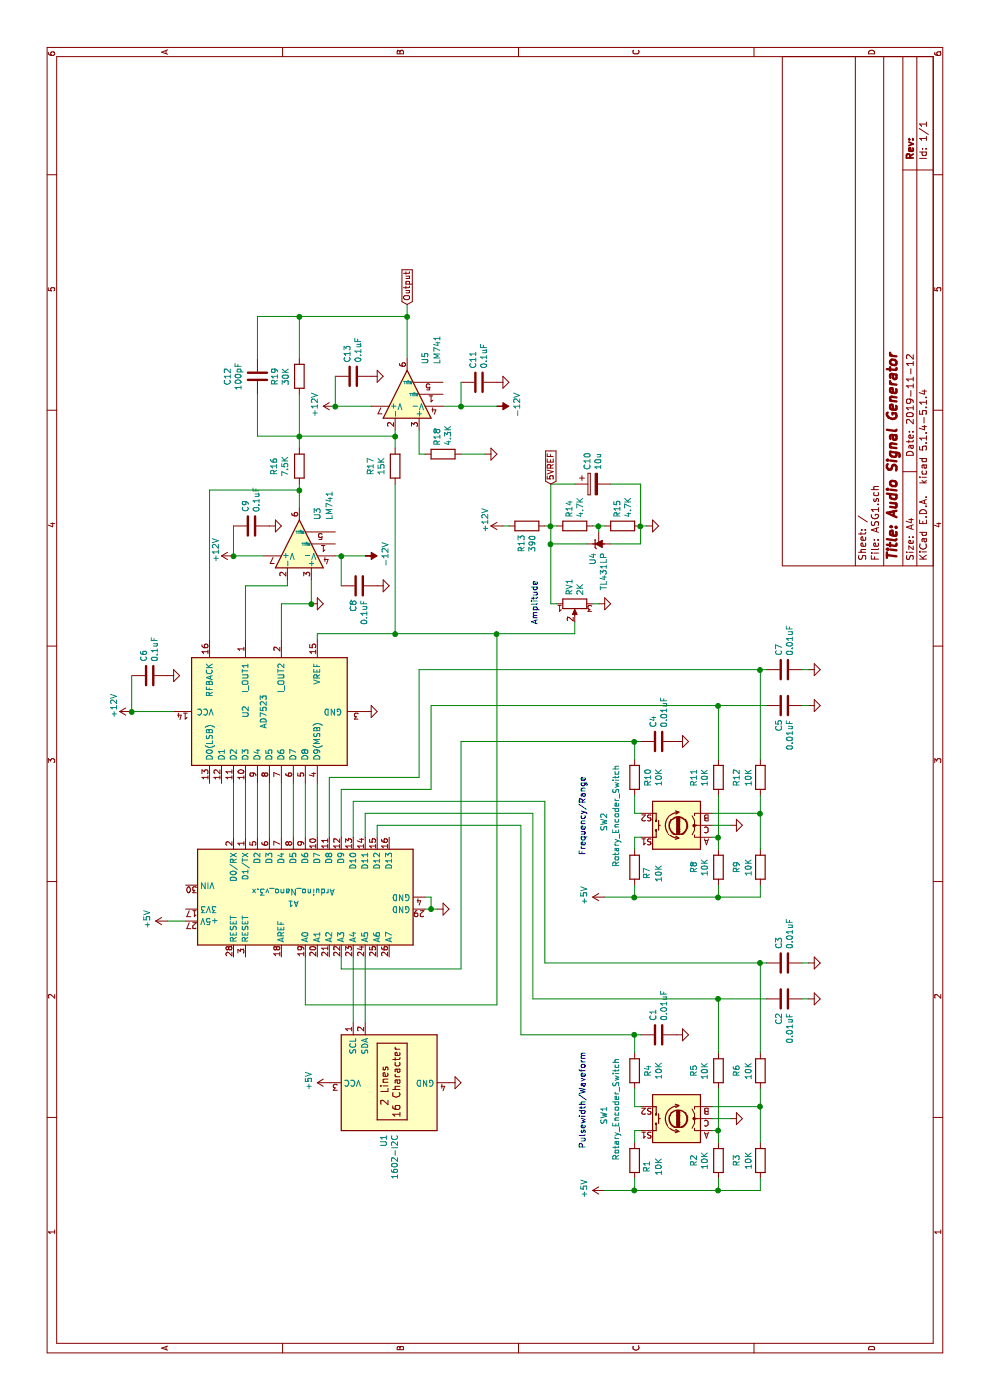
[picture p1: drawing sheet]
EESchema Schematic File Version 4
LIBS:ASG1-cache
EELAYER 30 0
EELAYER END
$Descr A4 11693 8268
encoding utf-8
Sheet 1 1
Title "Audio Signal Generator"
Date "2019-11-12"
Rev ""
Comp ""
Comment1 ""
Comment2 ""
Comment3 ""
Comment4 ""
$EndDescr
$Comp
L MCU_Module:Arduino_Nano_v3.x A1
U 1 1
P 4200 2550
F 0 "A1" V 4250 2650 50  0000 C CNN
F 1 "Arduino_Nano_v3.x" V 4150 2650 50  0000 C CNN
F 2 "Module:Arduino_Nano" H 4350 1600 50  0001 L CNN
F 3 "http://www.mouser.com/pdfdocs/Gravitech_Arduino_Nano3_0.pdf" H 4200 1550 50  0001 C CNN
	1    4200 2550
	-1   0    0    -1  
$EndComp
$Comp
L power:GND #PWR014
U 1 1
P 5750 3050
F 0 "#PWR014" H 5750 2800 50  0001 C CNN
F 1 "GND" H 5755 2877 50  0001 C CNN
F 2 "" H 5750 3050 50  0001 C CNN
F 3 "" H 5750 3050 50  0001 C CNN
	1    5750 3050
	1    0    0    -1  
$EndComp
$Comp
L power:GND #PWR018
U 1 1
P 6650 2600
F 0 "#PWR018" H 6650 2350 50  0001 C CNN
F 1 "GND" H 6655 2427 50  0001 C CNN
F 2 "" H 6650 2600 50  0001 C CNN
F 3 "" H 6650 2600 50  0001 C CNN
	1    6650 2600
	1    0    0    -1  
$EndComp
Wire Wire Line
	4700 2650 5150 2650
Wire Wire Line
	4100 3650 4100 3600
$Comp
L power:+5V #PWR08
U 1 1
P 4000 1400
F 0 "#PWR08" H 4000 1250 50  0001 C CNN
F 1 "+5V" H 4015 1573 50  0000 C CNN
F 2 "" H 4000 1400 50  0001 C CNN
F 3 "" H 4000 1400 50  0001 C CNN
	1    4000 1400
	1    0    0    -1  
$EndComp
Wire Wire Line
	4000 1400 4000 1550
$Comp
L local:1602-I2C U1
U 1 1
P 2650 3250
F 0 "U1" H 2220 3296 50  0000 R CNN
F 1 "1602-I2C" H 2220 3205 50  0000 R CNN
F 2 "Display:1602-I2C" H 2650 2650 50  0001 C CNN
F 3 "http://www.lcd-module.de/pdf/doma/t123-i2c.pdf" H 2650 2750 50  0001 C CNN
	1    2650 3250
	1    0    0    -1  
$EndComp
$Comp
L power:GND #PWR04
U 1 1
P 2650 3750
F 0 "#PWR04" H 2650 3500 50  0001 C CNN
F 1 "GND" H 2655 3577 50  0001 C CNN
F 2 "" H 2650 3750 50  0001 C CNN
F 3 "" H 2650 3750 50  0001 C CNN
	1    2650 3750
	1    0    0    -1  
$EndComp
$Comp
L power:+5V #PWR03
U 1 1
P 2650 2750
F 0 "#PWR03" H 2650 2600 50  0001 C CNN
F 1 "+5V" H 2665 2923 50  0000 C CNN
F 2 "" H 2650 2750 50  0001 C CNN
F 3 "" H 2650 2750 50  0001 C CNN
	1    2650 2750
	1    0    0    -1  
$EndComp
Wire Wire Line
	7300 4250 7300 4200
$Comp
L power:GND #PWR09
U 1 1
P 4100 3650
F 0 "#PWR09" H 4100 3400 50  0001 C CNN
F 1 "GND" H 4105 3477 50  0001 C CNN
F 2 "" H 4100 3650 50  0001 C CNN
F 3 "" H 4100 3650 50  0001 C CNN
	1    4100 3650
	1    0    0    -1  
$EndComp
$Comp
L Device:Rotary_Encoder_Switch SW1
U 1 1
P 2350 5650
F 0 "SW1" V 2950 5700 50  0000 R CNN
F 1 "Rotary_Encoder_Switch" V 2850 6000 50  0000 R CNN
F 2 "" H 2200 5810 50  0001 C CNN
F 3 "~" H 2350 5910 50  0001 C CNN
	1    2350 5650
	0    -1   -1   0   
$EndComp
$Comp
L Device:R R3
U 1 1
P 2000 6350
F 0 "R3" V 1800 6350 50  0000 C CNN
F 1 "10K" V 1900 6350 50  0000 C CNN
F 2 "" V 1930 6350 50  0001 C CNN
F 3 "~" H 2000 6350 50  0001 C CNN
	1    2000 6350
	0    -1   1    0   
$EndComp
$Comp
L Device:R R2
U 1 1
P 2000 6000
F 0 "R2" V 1793 6000 50  0000 C CNN
F 1 "10K" V 1884 6000 50  0000 C CNN
F 2 "" V 1930 6000 50  0001 C CNN
F 3 "~" H 2000 6000 50  0001 C CNN
	1    2000 6000
	0    -1   1    0   
$EndComp
$Comp
L power:GND #PWR02
U 1 1
P 2350 6100
F 0 "#PWR02" H 2350 5850 50  0001 C CNN
F 1 "GND" H 2355 5927 50  0001 C CNN
F 2 "" H 2350 6100 50  0001 C CNN
F 3 "" H 2350 6100 50  0001 C CNN
	1    2350 6100
	1    0    0    -1  
$EndComp
$Comp
L Device:R R5
U 1 1
P 2750 6000
F 0 "R5" V 2543 6000 50  0000 C CNN
F 1 "10K" V 2634 6000 50  0000 C CNN
F 2 "" V 2680 6000 50  0001 C CNN
F 3 "~" H 2750 6000 50  0001 C CNN
	1    2750 6000
	0    -1   1    0   
$EndComp
$Comp
L Device:R R6
U 1 1
P 2750 6350
F 0 "R6" V 2550 6350 50  0000 C CNN
F 1 "10K" V 2650 6350 50  0000 C CNN
F 2 "" V 2680 6350 50  0001 C CNN
F 3 "~" H 2750 6350 50  0001 C CNN
	1    2750 6350
	0    -1   1    0   
$EndComp
$Comp
L Device:C C2
U 1 1
P 3350 6550
F 0 "C2" H 3236 6596 50  0000 R CNN
F 1 "0.01uF" H 3236 6505 50  0000 R CNN
F 2 "" H 3388 6400 50  0001 C CNN
F 3 "~" H 3350 6550 50  0001 C CNN
	1    3350 6550
	1    0    0    -1  
$EndComp
$Comp
L Device:C C3
U 1 1
P 3650 6550
F 0 "C3" H 3765 6596 50  0000 L CNN
F 1 "0.01uF" H 3765 6505 50  0000 L CNN
F 2 "" H 3688 6400 50  0001 C CNN
F 3 "~" H 3650 6550 50  0001 C CNN
	1    3650 6550
	1    0    0    -1  
$EndComp
Wire Wire Line
	2900 6000 3350 6000
Wire Wire Line
	2250 5950 2250 6000
Wire Wire Line
	2250 6000 2600 6000
$Comp
L Device:R R4
U 1 1
P 2750 5300
F 0 "R4" V 2635 5300 50  0000 C CNN
F 1 "10K" V 2544 5300 50  0000 C CNN
F 2 "" V 2680 5300 50  0001 C CNN
F 3 "~" H 2750 5300 50  0001 C CNN
	1    2750 5300
	0    1    -1   0   
$EndComp
$Comp
L power:GND #PWR05
U 1 1
P 3050 5650
F 0 "#PWR05" H 3050 5400 50  0001 C CNN
F 1 "GND" H 3055 5477 50  0001 C CNN
F 2 "" H 3050 5650 50  0001 C CNN
F 3 "" H 3050 5650 50  0001 C CNN
	1    3050 5650
	1    0    0    -1  
$EndComp
Wire Wire Line
	2450 5350 2450 5300
Wire Wire Line
	4700 2550 5150 2550
Wire Wire Line
	4700 2450 5150 2450
Wire Wire Line
	4700 2350 5150 2350
Wire Wire Line
	4700 2250 5150 2250
Wire Wire Line
	4700 2150 5150 2150
Wire Wire Line
	4700 2050 5150 2050
Wire Wire Line
	4700 1950 5150 1950
$Comp
L Analog_DAC:AD7533JN U2
U 1 1
P 5750 2250
F 0 "U2" H 5750 2450 50  0000 C CNN
F 1 "AD7523" H 5750 2300 50  0000 C CNN
F 2 "" H 5750 2250 50  0001 C CIN
F 3 "https://www.analog.com/static/imported-files/data_sheets/AD7533.pdf" H 5750 2250 50  0001 C CNN
	1    5750 2250
	1    0    0    -1  
$EndComp
Wire Wire Line
	4700 2750 5200 2750
Wire Wire Line
	5200 2750 5200 3500
Wire Wire Line
	4700 2850 5100 2850
Wire Wire Line
	5100 2850 5100 3600
Wire Wire Line
	4700 2950 5000 2950
Wire Wire Line
	4700 3050 4900 3050
Wire Wire Line
	2150 6000 2250 6000
Connection ~ 2250 6000
Wire Wire Line
	1750 6000 1850 6000
$Comp
L power:+5V #PWR01
U 1 1
P 1750 5050
F 0 "#PWR01" H 1750 4900 50  0001 C CNN
F 1 "+5V" H 1765 5223 50  0000 C CNN
F 2 "" H 1750 5050 50  0001 C CNN
F 3 "" H 1750 5050 50  0001 C CNN
	1    1750 5050
	1    0    0    -1  
$EndComp
Wire Wire Line
	2350 5950 2350 6100
Wire Wire Line
	2600 6350 2450 6350
Wire Wire Line
	2450 5950 2450 6350
Connection ~ 2450 6350
Wire Wire Line
	2450 6350 2150 6350
Wire Wire Line
	1750 6000 1750 6350
Wire Wire Line
	1750 6350 1850 6350
Connection ~ 1750 6000
$Comp
L power:GND #PWR06
U 1 1
P 3350 6750
F 0 "#PWR06" H 3350 6500 50  0001 C CNN
F 1 "GND" H 3355 6577 50  0001 C CNN
F 2 "" H 3350 6750 50  0001 C CNN
F 3 "" H 3350 6750 50  0001 C CNN
	1    3350 6750
	1    0    0    -1  
$EndComp
$Comp
L power:GND #PWR07
U 1 1
P 3650 6750
F 0 "#PWR07" H 3650 6500 50  0001 C CNN
F 1 "GND" H 3655 6577 50  0001 C CNN
F 2 "" H 3650 6750 50  0001 C CNN
F 3 "" H 3650 6750 50  0001 C CNN
	1    3650 6750
	1    0    0    -1  
$EndComp
Wire Wire Line
	3650 6700 3650 6750
Wire Wire Line
	3350 6700 3350 6750
Wire Wire Line
	3350 4450 3350 6000
$Comp
L Device:C C1
U 1 1
P 3050 5500
F 0 "C1" H 3165 5546 50  0000 L CNN
F 1 "0.01uF" H 3165 5455 50  0000 L CNN
F 2 "" H 3088 5350 50  0001 C CNN
F 3 "~" H 3050 5500 50  0001 C CNN
	1    3050 5500
	1    0    0    -1  
$EndComp
Wire Wire Line
	2450 5300 2600 5300
Wire Wire Line
	2900 5300 3050 5300
Wire Wire Line
	3050 5300 3050 5350
Wire Wire Line
	1750 5050 1750 5300
Wire Wire Line
	1850 5300 1750 5300
Connection ~ 1750 5300
Wire Wire Line
	1750 5300 1750 6000
Wire Wire Line
	2150 5300 2250 5300
Wire Wire Line
	2250 5300 2250 5350
$Comp
L Device:R R1
U 1 1
P 2000 5300
F 0 "R1" V 2100 5350 50  0000 C CNN
F 1 "10K" V 2200 5350 50  0000 C CNN
F 2 "" V 1930 5300 50  0001 C CNN
F 3 "~" H 2000 5300 50  0001 C CNN
	1    2000 5300
	0    -1   1    0   
$EndComp
Connection ~ 3350 6000
Wire Wire Line
	3350 6000 3350 6400
Wire Wire Line
	2900 6350 3650 6350
Wire Wire Line
	3650 4550 3650 6350
Connection ~ 3650 6350
Wire Wire Line
	3650 6350 3650 6400
Text Notes 2100 4900 0    50   ~ 0
Pulsewidth/Waveform
Wire Wire Line
	3050 5300 3050 4350
Wire Wire Line
	3050 4350 4800 4350
Wire Wire Line
	4800 4350 4800 3150
Wire Wire Line
	4800 3150 4700 3150
Connection ~ 3050 5300
$Comp
L power:GND #PWR015
U 1 1
P 5800 6750
F 0 "#PWR015" H 5800 6500 50  0001 C CNN
F 1 "GND" H 5805 6577 50  0001 C CNN
F 2 "" H 5800 6750 50  0001 C CNN
F 3 "" H 5800 6750 50  0001 C CNN
	1    5800 6750
	1    0    0    -1  
$EndComp
$Comp
L power:GND #PWR017
U 1 1
P 6100 6750
F 0 "#PWR017" H 6100 6500 50  0001 C CNN
F 1 "GND" H 6105 6577 50  0001 C CNN
F 2 "" H 6100 6750 50  0001 C CNN
F 3 "" H 6100 6750 50  0001 C CNN
	1    6100 6750
	1    0    0    -1  
$EndComp
Wire Wire Line
	6100 6700 6100 6750
Wire Wire Line
	5800 6700 5800 6750
Wire Wire Line
	5200 3500 6100 3500
Wire Wire Line
	5100 3600 5800 3600
Wire Wire Line
	6350 2650 6400 2650
Wire Wire Line
	3150 2950 3700 2950
Wire Wire Line
	3150 3050 3700 3050
Wire Wire Line
	4200 3550 4200 3600
Wire Wire Line
	4200 3600 4100 3600
Connection ~ 4100 3600
Wire Wire Line
	4100 3600 4100 3550
Wire Wire Line
	3700 2850 3600 2850
Wire Wire Line
	3600 2850 3600 3850
Wire Wire Line
	3600 3850 5500 3850
Wire Wire Line
	6400 4150 3300 4150
Wire Wire Line
	3300 4150 3300 2550
Wire Wire Line
	3300 2550 3700 2550
$Comp
L Device:R R16
U 1 1
P 7800 2500
F 0 "R16" V 8007 2500 50  0000 C CNN
F 1 "7.5K" V 7916 2500 50  0000 C CNN
F 2 "" V 7730 2500 50  0001 C CNN
F 3 "~" H 7800 2500 50  0001 C CNN
	1    7800 2500
	0    -1   -1   0   
$EndComp
$Comp
L Device:R R18
U 1 1
P 7900 3700
F 0 "R18" H 7830 3654 50  0000 R CNN
F 1 "4.3K" H 7830 3745 50  0000 R CNN
F 2 "" V 7830 3700 50  0001 C CNN
F 3 "~" H 7900 3700 50  0001 C CNN
	1    7900 3700
	-1   0    0    1   
$EndComp
$Comp
L power:GND #PWR026
U 1 1
P 7900 4050
F 0 "#PWR026" H 7900 3800 50  0001 C CNN
F 1 "GND" H 7905 3877 50  0001 C CNN
F 2 "" H 7900 4050 50  0001 C CNN
F 3 "" H 7900 4050 50  0001 C CNN
	1    7900 4050
	1    0    0    -1  
$EndComp
$Comp
L Device:C C12
U 1 1
P 8550 2150
F 0 "C12" V 8298 2150 50  0000 C CNN
F 1 "100pF" V 8389 2150 50  0000 C CNN
F 2 "" H 8588 2000 50  0001 C CNN
F 3 "~" H 8550 2150 50  0001 C CNN
	1    8550 2150
	0    1    1    0   
$EndComp
$Comp
L Device:R R19
U 1 1
P 8550 2500
F 0 "R19" V 8343 2500 50  0000 C CNN
F 1 "30K" V 8434 2500 50  0000 C CNN
F 2 "" V 8480 2500 50  0001 C CNN
F 3 "~" H 8550 2500 50  0001 C CNN
	1    8550 2500
	0    1    1    0   
$EndComp
$Comp
L Device:R R17
U 1 1
P 7800 3300
F 0 "R17" V 7593 3300 50  0000 C CNN
F 1 "15K" V 7684 3300 50  0000 C CNN
F 2 "" V 7730 3300 50  0001 C CNN
F 3 "~" H 7800 3300 50  0001 C CNN
	1    7800 3300
	0    1    1    0   
$EndComp
$Comp
L local:LM741alt U3
U 1 1
P 7150 2500
F 0 "U3" H 7350 2350 50  0000 L CNN
F 1 "LM741" H 7350 2250 50  0000 L CNN
F 2 "" H 7200 2550 50  0001 C CNN
F 3 "http://www.ti.com/lit/ds/symlink/lm741.pdf" H 7300 2650 50  0001 C CNN
	1    7150 2500
	1    0    0    -1  
$EndComp
$Comp
L local:LM741alt U5
U 1 1
P 8400 3400
F 0 "U5" H 8650 3250 50  0000 L CNN
F 1 "LM741" H 8650 3150 50  0000 L CNN
F 2 "" H 8450 3450 50  0001 C CNN
F 3 "http://www.ti.com/lit/ds/symlink/lm741.pdf" H 8550 3550 50  0001 C CNN
	1    8400 3400
	1    0    0    -1  
$EndComp
Wire Wire Line
	7950 3300 8050 3300
Connection ~ 8050 3300
Wire Wire Line
	8050 3300 8100 3300
Wire Wire Line
	8050 2150 8400 2150
Wire Wire Line
	8100 3500 7900 3500
Wire Wire Line
	7900 3500 7900 3550
Wire Wire Line
	7900 4050 7900 3850
$Comp
L power:+12V #PWR027
U 1 1
P 8300 2800
F 0 "#PWR027" H 8300 2650 50  0001 C CNN
F 1 "+12V" H 8315 2973 50  0000 C CNN
F 2 "" H 8300 2800 50  0001 C CNN
F 3 "" H 8300 2800 50  0001 C CNN
	1    8300 2800
	1    0    0    -1  
$EndComp
$Comp
L power:+12V #PWR021
U 1 1
P 7050 1950
F 0 "#PWR021" H 7050 1800 50  0001 C CNN
F 1 "+12V" H 7100 2100 50  0000 C CNN
F 2 "" H 7050 1950 50  0001 C CNN
F 3 "" H 7050 1950 50  0001 C CNN
	1    7050 1950
	1    0    0    -1  
$EndComp
$Comp
L power:-12V #PWR022
U 1 1
P 7050 3050
F 0 "#PWR022" H 7050 3150 50  0001 C CNN
F 1 "-12V" H 7065 3223 50  0000 C CNN
F 2 "" H 7050 3050 50  0001 C CNN
F 3 "" H 7050 3050 50  0001 C CNN
	1    7050 3050
	1    0    0    1   
$EndComp
$Comp
L power:-12V #PWR028
U 1 1
P 8300 4150
F 0 "#PWR028" H 8300 4250 50  0001 C CNN
F 1 "-12V" H 8315 4323 50  0000 C CNN
F 2 "" H 8300 4150 50  0001 C CNN
F 3 "" H 8300 4150 50  0001 C CNN
	1    8300 4150
	1    0    0    1   
$EndComp
$Comp
L power:+12V #PWR013
U 1 1
P 5750 1100
F 0 "#PWR013" H 5750 950 50  0001 C CNN
F 1 "+12V" H 5800 1250 50  0000 C CNN
F 2 "" H 5750 1100 50  0001 C CNN
F 3 "" H 5750 1100 50  0001 C CNN
	1    5750 1100
	1    0    0    -1  
$EndComp
$Comp
L power:+12V #PWR024
U 1 1
P 7300 4200
F 0 "#PWR024" H 7300 4050 50  0001 C CNN
F 1 "+12V" H 7350 4350 50  0000 C CNN
F 2 "" H 7300 4200 50  0001 C CNN
F 3 "" H 7300 4200 50  0001 C CNN
	1    7300 4200
	1    0    0    -1  
$EndComp
Wire Wire Line
	8700 3400 9050 3400
$Comp
L Device:C C11
U 1 1
P 8500 4000
F 0 "C11" H 8385 3954 50  0000 R CNN
F 1 "0.1uF" H 8385 4045 50  0000 R CNN
F 2 "" H 8538 3850 50  0001 C CNN
F 3 "~" H 8500 4000 50  0001 C CNN
	1    8500 4000
	-1   0    0    1   
$EndComp
$Comp
L power:GND #PWR029
U 1 1
P 8500 4150
F 0 "#PWR029" H 8500 3900 50  0001 C CNN
F 1 "GND" H 8505 3977 50  0001 C CNN
F 2 "" H 8500 4150 50  0001 C CNN
F 3 "" H 8500 4150 50  0001 C CNN
	1    8500 4150
	1    0    0    -1  
$EndComp
Wire Wire Line
	8300 3700 8300 3850
Wire Wire Line
	8500 3850 8300 3850
Connection ~ 8300 3850
Wire Wire Line
	8300 3850 8300 4150
$Comp
L Device:C C13
U 1 1
P 8550 2950
F 0 "C13" H 8435 2904 50  0000 R CNN
F 1 "0.1uF" H 8435 2995 50  0000 R CNN
F 2 "" H 8588 2800 50  0001 C CNN
F 3 "~" H 8550 2950 50  0001 C CNN
	1    8550 2950
	-1   0    0    1   
$EndComp
$Comp
L power:GND #PWR030
U 1 1
P 8550 3100
F 0 "#PWR030" H 8550 2850 50  0001 C CNN
F 1 "GND" H 8555 2927 50  0001 C CNN
F 2 "" H 8550 3100 50  0001 C CNN
F 3 "" H 8550 3100 50  0001 C CNN
	1    8550 3100
	1    0    0    -1  
$EndComp
Wire Wire Line
	8300 3100 8300 2800
Wire Wire Line
	8550 2800 8300 2800
Connection ~ 8300 2800
Wire Wire Line
	9050 3400 9050 2500
Wire Wire Line
	8700 2150 9050 2150
Connection ~ 9050 3400
Wire Wire Line
	9050 3400 9150 3400
Wire Wire Line
	8700 2500 9050 2500
Connection ~ 9050 2500
Wire Wire Line
	9050 2500 9050 2150
Wire Wire Line
	8400 2500 8050 2500
Connection ~ 8050 2500
Wire Wire Line
	8050 2500 8050 2150
Wire Wire Line
	7650 3300 6400 3300
Wire Wire Line
	6400 2650 6400 3300
Connection ~ 6400 3300
Wire Wire Line
	6400 3300 6400 4150
Wire Wire Line
	8050 2500 8050 3300
Wire Wire Line
	7950 2500 8050 2500
Wire Wire Line
	7450 2500 7600 2500
$Comp
L Device:C C9
U 1 1
P 7300 2100
F 0 "C9" H 7185 2054 50  0000 R CNN
F 1 "0.1uF" H 7185 2145 50  0000 R CNN
F 2 "" H 7338 1950 50  0001 C CNN
F 3 "~" H 7300 2100 50  0001 C CNN
	1    7300 2100
	-1   0    0    1   
$EndComp
Wire Wire Line
	6350 2050 6800 2050
$Comp
L power:GND #PWR023
U 1 1
P 7300 2250
F 0 "#PWR023" H 7300 2000 50  0001 C CNN
F 1 "GND" H 7305 2077 50  0001 C CNN
F 2 "" H 7300 2250 50  0001 C CNN
F 3 "" H 7300 2250 50  0001 C CNN
	1    7300 2250
	1    0    0    -1  
$EndComp
Wire Wire Line
	7050 2200 7050 1950
Wire Wire Line
	7300 1950 7050 1950
Connection ~ 7050 1950
Wire Wire Line
	7600 2500 7600 1750
Wire Wire Line
	6350 1750 7600 1750
Connection ~ 7600 2500
Wire Wire Line
	7600 2500 7650 2500
Wire Wire Line
	6650 2600 6850 2600
Wire Wire Line
	6650 2600 6650 2350
Wire Wire Line
	6350 2350 6650 2350
Wire Wire Line
	6800 2400 6850 2400
Wire Wire Line
	6800 2050 6800 2400
$Comp
L Device:C C8
U 1 1
P 6800 3000
F 0 "C8" H 6914 2954 50  0000 L CNN
F 1 "0.1uF" H 6914 3045 50  0000 L CNN
F 2 "" H 6838 2850 50  0001 C CNN
F 3 "~" H 6800 3000 50  0001 C CNN
	1    6800 3000
	-1   0    0    1   
$EndComp
$Comp
L power:GND #PWR020
U 1 1
P 6800 3150
F 0 "#PWR020" H 6800 2900 50  0001 C CNN
F 1 "GND" H 6805 2977 50  0001 C CNN
F 2 "" H 6800 3150 50  0001 C CNN
F 3 "" H 6800 3150 50  0001 C CNN
	1    6800 3150
	1    0    0    -1  
$EndComp
Wire Wire Line
	7050 2800 7050 2850
Connection ~ 7050 2850
Wire Wire Line
	7050 2850 7050 3050
Connection ~ 6650 2600
Wire Wire Line
	6800 2850 7050 2850
$Comp
L Device:C C6
U 1 1
P 6050 1250
F 0 "C6" H 5935 1204 50  0000 R CNN
F 1 "0.1uF" H 5935 1295 50  0000 R CNN
F 2 "" H 6088 1100 50  0001 C CNN
F 3 "~" H 6050 1250 50  0001 C CNN
	1    6050 1250
	-1   0    0    1   
$EndComp
$Comp
L power:GND #PWR016
U 1 1
P 6050 1400
F 0 "#PWR016" H 6050 1150 50  0001 C CNN
F 1 "GND" H 6055 1227 50  0001 C CNN
F 2 "" H 6050 1400 50  0001 C CNN
F 3 "" H 6050 1400 50  0001 C CNN
	1    6050 1400
	1    0    0    -1  
$EndComp
Wire Wire Line
	5750 1450 5750 1100
Wire Wire Line
	6050 1100 5750 1100
Connection ~ 5750 1100
Connection ~ 6400 4150
Wire Wire Line
	6400 4150 6400 4800
Wire Wire Line
	5500 3850 5500 5300
Wire Wire Line
	6400 4800 6500 4800
Wire Wire Line
	5800 3600 5800 6000
Wire Wire Line
	6100 3500 6100 6350
Connection ~ 5500 5300
Text Notes 4550 4900 0    50   ~ 0
Frequency/Range
Wire Wire Line
	6100 6350 6100 6400
Connection ~ 6100 6350
Wire Wire Line
	5350 6350 6100 6350
Wire Wire Line
	5800 6000 5800 6400
Connection ~ 5800 6000
$Comp
L Device:R R7
U 1 1
P 4450 5300
F 0 "R7" V 4550 5350 50  0000 C CNN
F 1 "10K" V 4650 5350 50  0000 C CNN
F 2 "" V 4380 5300 50  0001 C CNN
F 3 "~" H 4450 5300 50  0001 C CNN
	1    4450 5300
	0    -1   1    0   
$EndComp
Wire Wire Line
	4700 5300 4700 5350
Wire Wire Line
	4600 5300 4700 5300
Wire Wire Line
	4200 5300 4200 6000
Connection ~ 4200 5300
Wire Wire Line
	4300 5300 4200 5300
Wire Wire Line
	4200 5050 4200 5300
Wire Wire Line
	5500 5300 5500 5350
Wire Wire Line
	5350 5300 5500 5300
Wire Wire Line
	4900 5300 5050 5300
$Comp
L Device:C C4
U 1 1
P 5500 5500
F 0 "C4" H 5615 5546 50  0000 L CNN
F 1 "0.01uF" H 5615 5455 50  0000 L CNN
F 2 "" H 5538 5350 50  0001 C CNN
F 3 "~" H 5500 5500 50  0001 C CNN
	1    5500 5500
	1    0    0    -1  
$EndComp
Connection ~ 4200 6000
Wire Wire Line
	4200 6350 4300 6350
Wire Wire Line
	4200 6000 4200 6350
Wire Wire Line
	4900 6350 4600 6350
Connection ~ 4900 6350
Wire Wire Line
	4900 5950 4900 6350
Wire Wire Line
	5050 6350 4900 6350
Wire Wire Line
	4800 5950 4800 6100
$Comp
L power:+5V #PWR010
U 1 1
P 4200 5050
F 0 "#PWR010" H 4200 4900 50  0001 C CNN
F 1 "+5V" H 4215 5223 50  0000 C CNN
F 2 "" H 4200 5050 50  0001 C CNN
F 3 "" H 4200 5050 50  0001 C CNN
	1    4200 5050
	1    0    0    -1  
$EndComp
Wire Wire Line
	4200 6000 4300 6000
Connection ~ 4700 6000
Wire Wire Line
	4600 6000 4700 6000
Wire Wire Line
	4900 5350 4900 5300
$Comp
L power:GND #PWR012
U 1 1
P 5500 5650
F 0 "#PWR012" H 5500 5400 50  0001 C CNN
F 1 "GND" H 5505 5477 50  0001 C CNN
F 2 "" H 5500 5650 50  0001 C CNN
F 3 "" H 5500 5650 50  0001 C CNN
	1    5500 5650
	1    0    0    -1  
$EndComp
$Comp
L Device:R R10
U 1 1
P 5200 5300
F 0 "R10" V 5085 5300 50  0000 C CNN
F 1 "10K" V 4994 5300 50  0000 C CNN
F 2 "" V 5130 5300 50  0001 C CNN
F 3 "~" H 5200 5300 50  0001 C CNN
	1    5200 5300
	0    1    -1   0   
$EndComp
Wire Wire Line
	4700 6000 5050 6000
Wire Wire Line
	4700 5950 4700 6000
Wire Wire Line
	5350 6000 5800 6000
$Comp
L Device:C C7
U 1 1
P 6100 6550
F 0 "C7" H 6215 6596 50  0000 L CNN
F 1 "0.01uF" H 6215 6505 50  0000 L CNN
F 2 "" H 6138 6400 50  0001 C CNN
F 3 "~" H 6100 6550 50  0001 C CNN
	1    6100 6550
	1    0    0    -1  
$EndComp
$Comp
L Device:C C5
U 1 1
P 5800 6550
F 0 "C5" H 5686 6596 50  0000 R CNN
F 1 "0.01uF" H 5686 6505 50  0000 R CNN
F 2 "" H 5838 6400 50  0001 C CNN
F 3 "~" H 5800 6550 50  0001 C CNN
	1    5800 6550
	1    0    0    -1  
$EndComp
$Comp
L Device:R R12
U 1 1
P 5200 6350
F 0 "R12" V 5000 6350 50  0000 C CNN
F 1 "10K" V 5100 6350 50  0000 C CNN
F 2 "" V 5130 6350 50  0001 C CNN
F 3 "~" H 5200 6350 50  0001 C CNN
	1    5200 6350
	0    -1   1    0   
$EndComp
$Comp
L Device:R R11
U 1 1
P 5200 6000
F 0 "R11" V 4993 6000 50  0000 C CNN
F 1 "10K" V 5084 6000 50  0000 C CNN
F 2 "" V 5130 6000 50  0001 C CNN
F 3 "~" H 5200 6000 50  0001 C CNN
	1    5200 6000
	0    -1   1    0   
$EndComp
$Comp
L power:GND #PWR011
U 1 1
P 4800 6100
F 0 "#PWR011" H 4800 5850 50  0001 C CNN
F 1 "GND" H 4805 5927 50  0001 C CNN
F 2 "" H 4800 6100 50  0001 C CNN
F 3 "" H 4800 6100 50  0001 C CNN
	1    4800 6100
	1    0    0    -1  
$EndComp
$Comp
L Device:R R8
U 1 1
P 4450 6000
F 0 "R8" V 4243 6000 50  0000 C CNN
F 1 "10K" V 4334 6000 50  0000 C CNN
F 2 "" V 4380 6000 50  0001 C CNN
F 3 "~" H 4450 6000 50  0001 C CNN
	1    4450 6000
	0    -1   1    0   
$EndComp
$Comp
L Device:R R9
U 1 1
P 4450 6350
F 0 "R9" V 4250 6350 50  0000 C CNN
F 1 "10K" V 4350 6350 50  0000 C CNN
F 2 "" V 4380 6350 50  0001 C CNN
F 3 "~" H 4450 6350 50  0001 C CNN
	1    4450 6350
	0    -1   1    0   
$EndComp
$Comp
L Device:Rotary_Encoder_Switch SW2
U 1 1
P 4800 5650
F 0 "SW2" V 5400 5700 50  0000 R CNN
F 1 "Rotary_Encoder_Switch" V 5300 6000 50  0000 R CNN
F 2 "" H 4650 5810 50  0001 C CNN
F 3 "~" H 4800 5910 50  0001 C CNN
	1    4800 5650
	0    -1   -1   0   
$EndComp
Wire Wire Line
	4900 4450 3350 4450
Wire Wire Line
	4900 3050 4900 4450
Wire Wire Line
	5000 4550 3650 4550
Wire Wire Line
	5000 2950 5000 4550
Text GLabel 7650 4600 2    50   Input ~ 0
5VREF
Wire Wire Line
	7650 5350 7300 5350
Wire Wire Line
	7650 5100 7650 5350
Wire Wire Line
	7650 4600 7300 4600
Wire Wire Line
	7650 4800 7650 4600
$Comp
L Device:CP C10
U 1 1
P 7650 4950
F 0 "C10" H 7532 4996 50  0000 R CNN
F 1 "10u" H 7532 4905 50  0000 R CNN
F 2 "" H 7688 4800 50  0001 C CNN
F 3 "~" H 7650 4950 50  0001 C CNN
	1    7650 4950
	-1   0    0    -1  
$EndComp
Connection ~ 7300 5350
Wire Wire Line
	7300 5400 7300 5350
$Comp
L power:GND #PWR025
U 1 1
P 7300 5400
F 0 "#PWR025" H 7300 5150 50  0001 C CNN
F 1 "GND" H 7305 5227 50  0001 C CNN
F 2 "" H 7300 5400 50  0001 C CNN
F 3 "" H 7300 5400 50  0001 C CNN
	1    7300 5400
	-1   0    0    -1  
$EndComp
Wire Wire Line
	7150 5350 7150 5100
Wire Wire Line
	7300 5350 7150 5350
Wire Wire Line
	7150 4600 6650 4600
Connection ~ 7150 4600
Wire Wire Line
	7150 4900 7150 4600
Wire Wire Line
	7300 5000 7300 4950
Connection ~ 7300 5000
Wire Wire Line
	7250 5000 7300 5000
Wire Wire Line
	7300 5050 7300 5000
Connection ~ 7300 4600
Wire Wire Line
	7300 4600 7300 4550
Wire Wire Line
	7300 4650 7300 4600
$Comp
L Device:R R13
U 1 1
P 7300 4400
F 0 "R13" H 7370 4446 50  0000 L CNN
F 1 "390" H 7370 4355 50  0000 L CNN
F 2 "" V 7230 4400 50  0001 C CNN
F 3 "~" H 7300 4400 50  0001 C CNN
	1    7300 4400
	-1   0    0    -1  
$EndComp
$Comp
L Device:R R15
U 1 1
P 7300 5200
F 0 "R15" H 7231 5246 50  0000 R CNN
F 1 "4.7K" H 7231 5155 50  0000 R CNN
F 2 "" V 7230 5200 50  0001 C CNN
F 3 "~" H 7300 5200 50  0001 C CNN
	1    7300 5200
	-1   0    0    -1  
$EndComp
$Comp
L Device:R R14
U 1 1
P 7300 4800
F 0 "R14" H 7369 4846 50  0000 L CNN
F 1 "4.7K" H 7369 4755 50  0000 L CNN
F 2 "" V 7230 4800 50  0001 C CNN
F 3 "~" H 7300 4800 50  0001 C CNN
	1    7300 4800
	1    0    0    -1  
$EndComp
Wire Wire Line
	7300 4600 7150 4600
$Comp
L Reference_Voltage:TL431LP U4
U 1 1
P 7150 5000
F 0 "U4" V 7196 4930 50  0000 R CNN
F 1 "TL431LP" V 7105 4930 50  0000 R CNN
F 2 "Package_TO_SOT_THT:TO-92_Inline" H 7150 4850 50  0001 C CIN
F 3 "http://www.ti.com/lit/ds/symlink/tl431.pdf" H 7150 5000 50  0001 C CIN
	1    7150 5000
	0    1    -1   0   
$EndComp
Text Notes 6850 4500 2    50   ~ 0
Amplitude
Wire Wire Line
	6650 5000 6650 4950
Wire Wire Line
	6650 4650 6650 4600
$Comp
L power:GND #PWR019
U 1 1
P 6650 5000
F 0 "#PWR019" H 6650 4750 50  0001 C CNN
F 1 "GND" H 6655 4827 50  0001 C CNN
F 2 "" H 6650 5000 50  0001 C CNN
F 3 "" H 6650 5000 50  0001 C CNN
	1    6650 5000
	-1   0    0    -1  
$EndComp
$Comp
L Device:R_POT RV1
U 1 1
P 6650 4800
F 0 "RV1" H 6581 4846 50  0000 R CNN
F 1 "2K" H 6581 4755 50  0000 R CNN
F 2 "" H 6650 4800 50  0001 C CNN
F 3 "~" H 6650 4800 50  0001 C CNN
	1    6650 4800
	-1   0    0    -1  
$EndComp
Text GLabel 9150 3400 2    50   Input ~ 0
Output
$EndSCHEMATC
